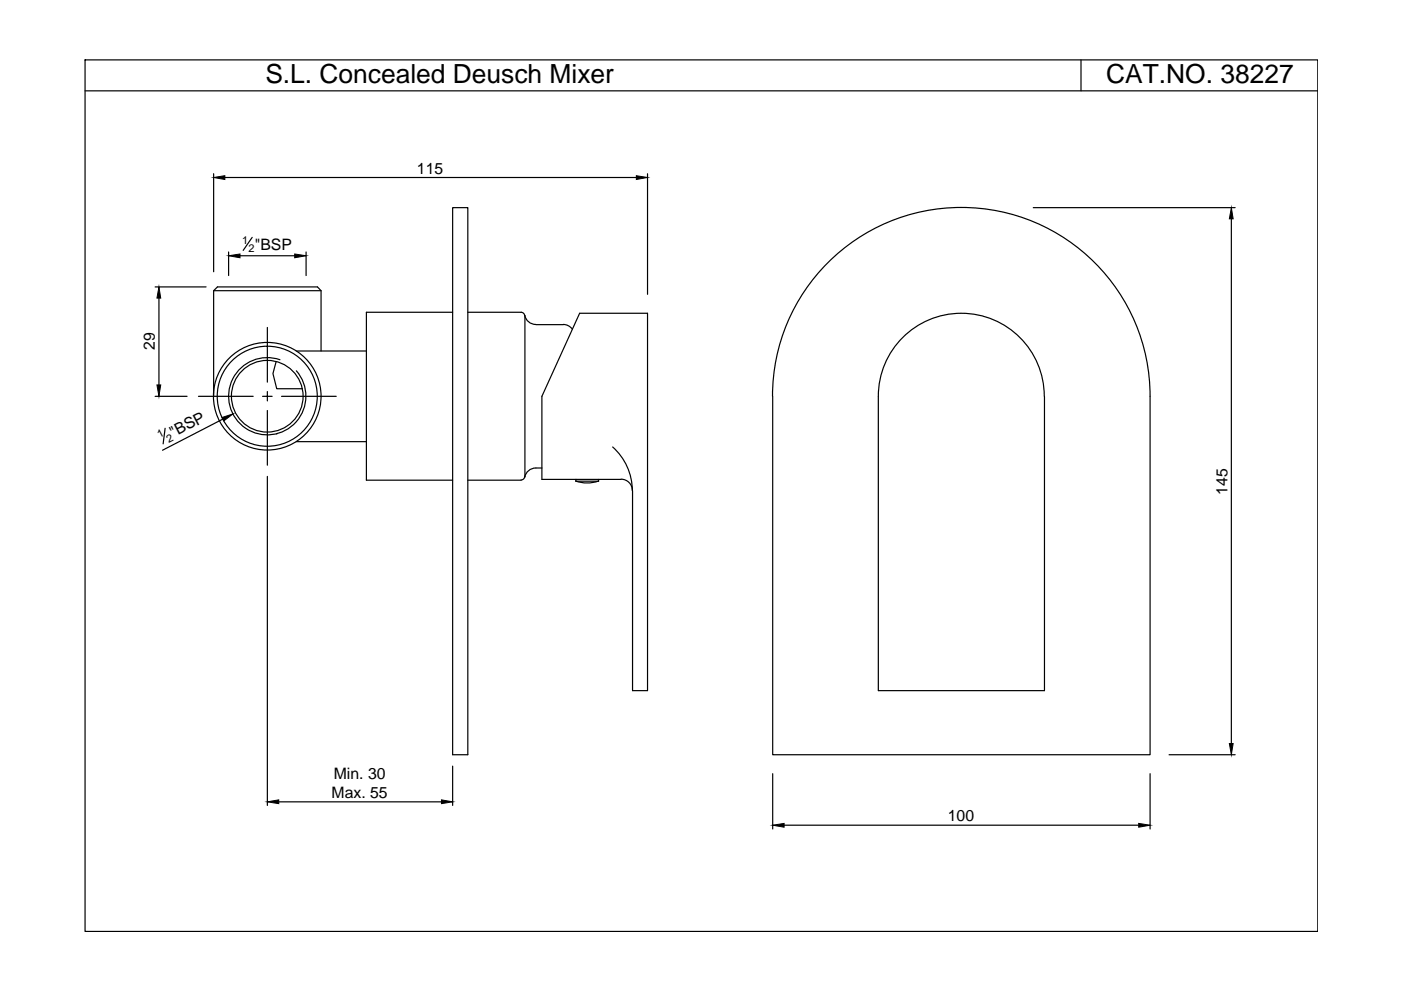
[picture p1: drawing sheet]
<svg xmlns="http://www.w3.org/2000/svg" width="297mm" height="210mm" viewBox="0 0 297 210" stroke-linecap="round" stroke-linejoin="round" font-family="sans-serif">
<!-- layer: 0 -->
<g fill="none" stroke="#000" stroke-width=".25">
<path d="M18 12.7h261.4v184.8h-261.4zM18 19.3h261.4M229.2 12.7v6.6M45.3 36.8v20.8M47.7 37.6h87.2M137.3 36.8v25.6M48.5 53.4v5M50.9 54.2h11.6M53.5 50.3l-1.9 2.8M64.9 53.4v5M96 44h3.2v116h-3.2zM219.1 44h42.8"/>
<path d="M261.1 46.4v111.2M32.9 60.8h10.8M33.7 63.2v18.4M45.3 61.6h22.8M56.7 69.4v11.6M58.5 76.7l-.6 2.5 .8 3.2h5.4M59.4 76.3a8.2 8.2 0 0 0-10.9 7.8 8.2 8.2 0 0 0 11.1 7.6 8.2 8.2 0 0 0 3.2-13.1M62.8 74.4h14.9M68.1 74.4v-12.8l-.8-.8h-21.2l-.8 .8v22.4M96 66.2h-18.3v35.6h18.3M99.2 66.2h11.3M110.5 66.2a.78 .78 0 0 1 .8 .8"/>
<path d="M111.3 66.8a2.39 2.39 0 0 0 2.3 2M111.3 66.9v34.2M113.6 68.8h5.8M119.4 68.8a2.39 2.39 0 0 1 1.9 1M32.9 84h6.8M35 90.8l-.4 3.3M42.1 84h11.6M47.2 88.9l-12.7 6.6M55.7 84h2M56.7 83v2M56.7 87v11.6M58.7 92h.1"/>
<path d="M59.7 84h11.6M62.8 93.6h14.9M113.6 99.2a2.39 2.39 0 0 0-2.3 2M113.6 99.2h1.3M129.9 94.8a12.5 12.5 0 0 1 4.2 9.2 2.39 2.39 0 0 0-2.4-2.4M163.8 84a40 40 0 0 1 40-40 40 40 0 0 1 40 40v76h-80v-76M221.4 84a17.6 17.6 0 0 0-17.6-17.6 17.6 17.6 0 0 0-17.6 17.6v62.4h35.2v-62.4M56.7 101v69.8M99.2 101.8h11.3M111.3 101a.78 .78 0 0 1-.8 .8M122.1 102l1.3 .3 1.4 .1 2.1-.4M122.1 101.6v.4h4.8v-.4"/>
<path d="M131.7 101.6h-16.8v-17.6l8-17.6h14.4v80h-3.2v-42.4M59.1 170h34.5M96 162.4v8.4M163.8 164v11.8M166.2 175h75.2M243.8 164v11.8M247.9 160h14"/>
<circle cx="56.7" cy="84" r="10.6"/>
<circle cx="56.7" cy="84" r="11.4"/>
<circle cx="56.7" cy="84" r="7.6"/>
</g>
<g fill="#000" stroke="#000" stroke-width=".21">
<path d="M45.3 37.6l2.4-.3v.8zM134.9 37.3l2.4 .3-2.4 .5zM48.5 54.2l2.4-.4v.9zM62.5 53.8l2.4 .4-2.4 .5zM261.1 44l.4 2.4h-.9zM33.7 60.8l.4 2.4h-.8zM33.3 81.6h.8l-.4 2.4zM47.1 88.5l2.3-.7-1.9 1.4zM260.6 157.6h.9l-.4 2.4zM56.7 170l2.4-.4v.8zM93.6 169.6l2.4 .4-2.4 .4zM163.8 175l2.4-.4v.8z"/>
<path d="M241.4 174.6l2.4 .4-2.4 .4z"/>
</g>
<g font-size="5.6">
<text x="56.3" y="17.7">S.L. Concealed Deusch Mixer</text>
<text x="234.5" y="17.7">CAT.NO. 38227</text>
</g>
<g font-size="3.3">
<text x="88.4" y="36.8">115</text>
<text x="54" y="52.9">&quot;BSP</text>
<text x="32.9" y="74.3" transform="rotate(-90 32.9 74.3)">29</text>
<text x="36.7" y="92.8" transform="rotate(-27 36.7 92.8)">&quot;BSP</text>
<text x="260.2" y="104.9" transform="rotate(-90 260.2 104.9)">145</text>
<text x="70.8" y="165.1">Min. 30</text>
<text x="70.3" y="169.2">Max. 55</text>
<text x="201" y="174.1">100</text>
</g>
<g font-size="2.3">
<text x="51.4" y="51.7">1</text>
<text x="52.7" y="53.4">2</text>
<text x="33.8" y="93" transform="rotate(-27 33.8 93)">1</text>
<text x="35.8" y="93.9" transform="rotate(-27 35.8 93.9)">2</text>
</g>
</svg>
